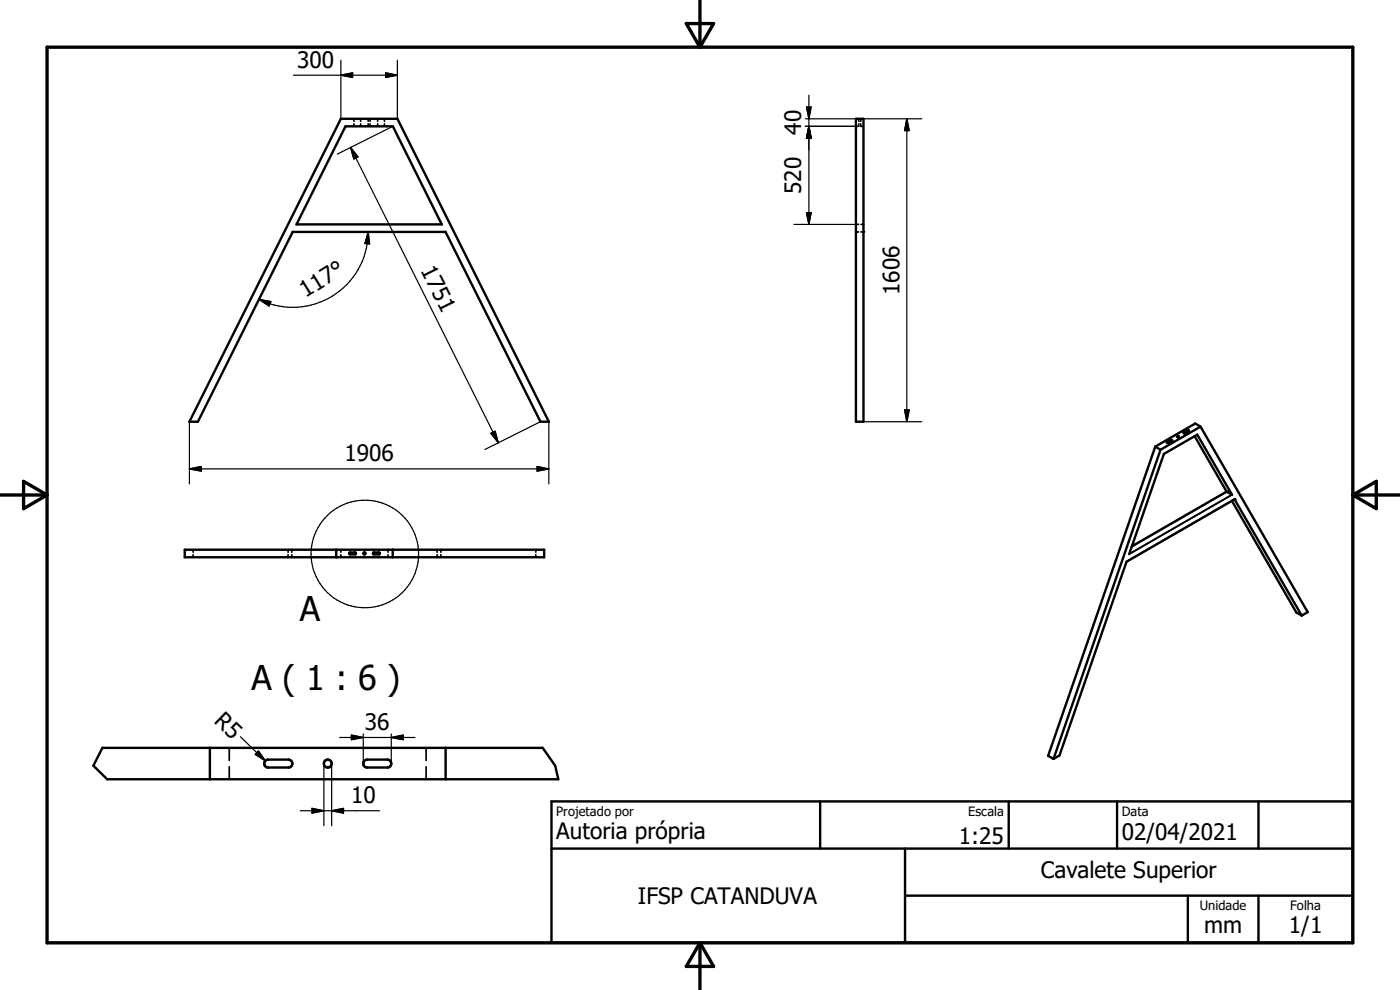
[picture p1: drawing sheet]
<svg xmlns="http://www.w3.org/2000/svg" width="297mm" height="210mm" viewBox="0 0 297 210" stroke-linecap="round" stroke-linejoin="round" font-family="sans-serif">
<g fill="none" stroke="#000" stroke-width=".51">
<path d="M181.6 25.2h1.6v64.3h-1.6zM62.1 49.2l-20.1 40.3h-1.8l32.1-64.3h12l32.1 64.3h-1.7l-20.2-40.3M62.1 49.2h32.4M62.9 47.6l10.4-20.8h10l10.4 20.8M62.9 47.6h30.8M245.1 94.7l-22.7 65.6 1.1 .7M245.1 94.7l1.1 .7M246.2 95.4l-22.7 65.6M247.6 93.8l.8-.5 .3 .1-.8 .6zM251.1 91.8l.9-.5 .2 .1-.8 .5zM253.4 92.5l6.8 11.8M254.7 90.5l22.7 39.3-1.2 .8"/>
<path d="M254.7 90.5l-8.5 4.9M254.7 90.5l-1.1-.7-8.5 4.9M39.2 116.6h76.2v1.6h-76.2zM71.3 116.6v1.6M74.1 117.3l1.2-.1 .2 .2-.2 .2h-1zM79.2 117.2h1.2l.1 .2-.1 .2h-1.1l-.2-.1zM83.3 116.6v1.6M260.2 104.3l1.1 .7M260.2 104.3l-20.1 11.6M261.3 106.3l13.7 23.6 1.2 .7M261.3 105h.1M261.4 105l-7.4-12.8-7.1 4.1-7.3 21.3"/>
<path d="M276.2 130.6l-14.3-24.7-22.9 13.3-14.2 41.1-1.3 .7M21.7 158.7h93.4l2.7 3.7 .6 2.9h-95.7l-2.9-2.9zM44.5 158.7v6.6M94.5 158.7v6.6M56.3 161.4l.6-.3h4.3a.84 .84 0 0 1 .8 .9 .84 .84 0 0 1-.8 .8h-4.3a.83 .83 0 0 1-.8-.5 .83 .83 0 0 1 .2-.9zM77.3 161.4l.6-.3h4.3a.84 .84 0 0 1 .8 .9 .84 .84 0 0 1-.8 .8h-4.3a.83 .83 0 0 1-.8-.5 .83 .83 0 0 1 .2-.9zM117 170h170v30h-170zM174 170v10M214 170v10M237 170v10M267 170v10M117 180h170"/>
<path d="M192 190h95M192 180v20M252 190v10M267 190v10"/>
<circle cx="249.9" cy="92.6" r=".17"/>
<circle cx="77.3" cy="117.4" r=".2"/>
<circle cx="69.5" cy="162" r=".83"/>
</g>
<g fill="none" stroke="#000" stroke-width=".36">
<path d="M75.1 25.2v.5M75.1 26.3v.5M76.5 25.2v.5M76.5 26.3v.5M78.1 25.2v.5M78.1 26.3v.5M78.5 25.2v.5M78.5 26.3v.5M80.1 25.2v.5M80.1 26.3v.5M81.6 25.2v.5M81.6 26.3v.5"/>
<path d="M181.6 26.8h.5M182.2 25.2v.5M182.2 26.3v.5M182.6 25.2v.5M182.6 26.3v.5M182.7 26.8h.5M181.6 47.6h.1M181.6 47.6h.5M181.6 49.2h.5M182.7 47.6h.5M182.7 49.2h.5M247.6 93.8v.2"/>
<path d="M248.3 93.4v.3M251.2 91.7v.2M251.9 91.3v.3M41 116.6v.5M41 117.7v.5M61.1 116.6v.5M61.1 117.7v.5M61.9 116.6v.5M61.9 117.7v.5M72.3 116.6v.5M72.3 117.7v.5M82.3 116.6v.5"/>
<path d="M82.3 117.7v.5M92.7 116.6v.5M92.7 117.7v.5M93.5 116.6v.5M93.5 117.7v.5M113.7 116.6v.5M113.7 117.7v.5M239.6 117.5l21.8-12.5-21.8 12.6M260.2 104.3l-20.1 11.6M261.9 105.9l-22.9 13.3M48.6 158.7v2.6M90.4 158.7v2.6"/>
<path d="M48.6 162.6v2.7M90.4 162.6v2.7"/>
</g>
<g fill="#000">
<circle cx="181.6" cy="49.2" r=".18"/>
<circle cx="183.2" cy="49.2" r=".18"/>
<circle cx="61.9" cy="116.6" r=".18"/>
<circle cx="61.9" cy="118.2" r=".18"/>
<circle cx="93.5" cy="116.6" r=".18"/>
<circle cx="93.5" cy="118.2" r=".18"/>
<circle cx="260.2" cy="104.3" r=".25"/>
<circle cx="261.9" cy="105.9" r=".25"/>
</g>
<path d="M10 10h277v190h-277zM145.6 5h5.8l-2.9 5zM148.5 0v10M0 105h10M5 102.1l5 2.9-5 2.9zM287 105h10M287 105l5-2.9v5.8zM148.5 200v10M148.5 200l2.9 5h-5.8z" fill="none" stroke="#000" stroke-width=".71"/>
<g fill="none" stroke="#000" stroke-width=".25">
<path d="M62.3 16h22M72.3 16l2.5-.6v1zM72.3 12.8v12.4M81.8 15.4l2.5 .6-2.5 .4zM84.3 12.8v12.4M74.4 31.3l31.3 62.6M74.4 31.3l1.5 2-.8 .4zM83.3 26.8l-11.7 5.9M170.8 25.2h11.4M170.8 26.8h10.8M171.1 22.7h1l-.5 2.5zM171.6 20.2v27.4"/>
<path d="M171.6 26.8l.5 2.5h-1zM183.2 25.2h12.4M192.4 25.2v64.3M192.4 25.2l.5 2.5h-1zM78.1 49.2a16 16 0 0 1-23.2 14.3M78.1 49.2l.3 2.5h-1zM168.4 47.6h13.2M171.1 45.1h1l-.5 2.5zM54.9 63.5l2.6 .5-.4 .9zM40.2 99.5h76.2M40.2 99.5l2.5-.5v1zM40.2 89.5v13.1"/>
<path d="M104.1 91.9l.9-.4 .7 2.4zM113.9 99l2.5 .5-2.5 .5zM114.7 89.5l-11.8 5.9M116.4 89.5v13.1M183.2 89.5h12.4M191.9 86.9h1l-.5 2.6zM51 156.3l5.3 5.1M54.8 159.3l1.5 2.1-2.1-1.4zM72.1 156.4h15.9M74.6 155.9l2.5 .5-2.5 .5zM77.1 155.7v6.3M83 156.4l2.5-.5v1z"/>
<path d="M83 155.7v6.3M63.7 172h16.8M66.2 171.5l2.5 .5-2.5 .5zM68.7 162v13.2M70.4 172l2.5-.5v1zM70.4 162v13.2"/>
<circle cx="77.4" cy="117.5" r="11.4"/>
</g>
<g fill="#000" stroke="#000" stroke-width=".25">
<path d="M72.3 16l2.5-.6v1zM81.8 15.4l2.5 .6-2.5 .4zM74.4 31.3l1.5 2-.8 .4zM171.1 22.7h1l-.5 2.5zM171.6 26.8l.5 2.5h-1zM192.4 25.2l.5 2.5h-1zM78.1 49.2l.3 2.5h-1zM171.1 45.1h1l-.5 2.5zM54.9 63.5l2.6 .5-.4 .9zM40.2 99.5l2.5-.5v1zM104.1 91.9l.9-.4 .7 2.4zM113.9 99l2.5 .5-2.5 .5z"/>
<path d="M191.9 86.9h1l-.5 2.6zM74.6 155.9l2.5 .5-2.5 .5zM83 156.4l2.5-.5v1zM54.8 159.3l1.5 2.1-2.1-1.4zM66.2 171.5l2.5 .5-2.5 .5zM70.4 172l2.5-.5v1z"/>
</g>
<g font-size="7.2">
<text x="63.6" y="131.7">A</text>
<text x="53.4" y="146.3">A ( 1 : 6 )</text>
</g>
<g font-size="4.8">
<text x="63" y="14.4">300</text>
<text x="170" y="28.7" transform="rotate(-90 170 28.7)">40</text>
<text x="170" y="41.1" transform="rotate(-90 170 41.1)">520</text>
<text x="89.1" y="57.2" transform="rotate(63 89.1 57.2)">1751</text>
<text x="64.8" y="63.2" transform="rotate(-32 64.8 63.2)">117°</text>
<text x="190.8" y="62.6" transform="rotate(-90 190.8 62.6)">1606</text>
<text x="73.1" y="97.9">1906</text>
<text x="45.3" y="153.1" transform="rotate(44 45.3 153.1)">R5</text>
<text x="77.4" y="154.8">36</text>
<text x="74.5" y="170.3">10</text>
<text x="118" y="178.1">Autoria própria</text>
<text x="203.4" y="178.9">1:25</text>
<text x="238" y="178.2">02/04/2021</text>
<text x="135.3" y="191.8">IFSP CATANDUVA</text>
<text x="220.8" y="186.4">Cavalete Superior</text>
<text x="255.4" y="197.9">mm</text>
<text x="273.4" y="198">1/1</text>
</g>
<g font-size="2.7">
<text x="118" y="173.1">Projetado por</text>
<text x="205.4" y="173.1">Escala</text>
<text x="238" y="173">Data</text>
<text x="254.6" y="193.1">Unidade</text>
<text x="273.7" y="193.1">Folha</text>
</g>
</svg>
